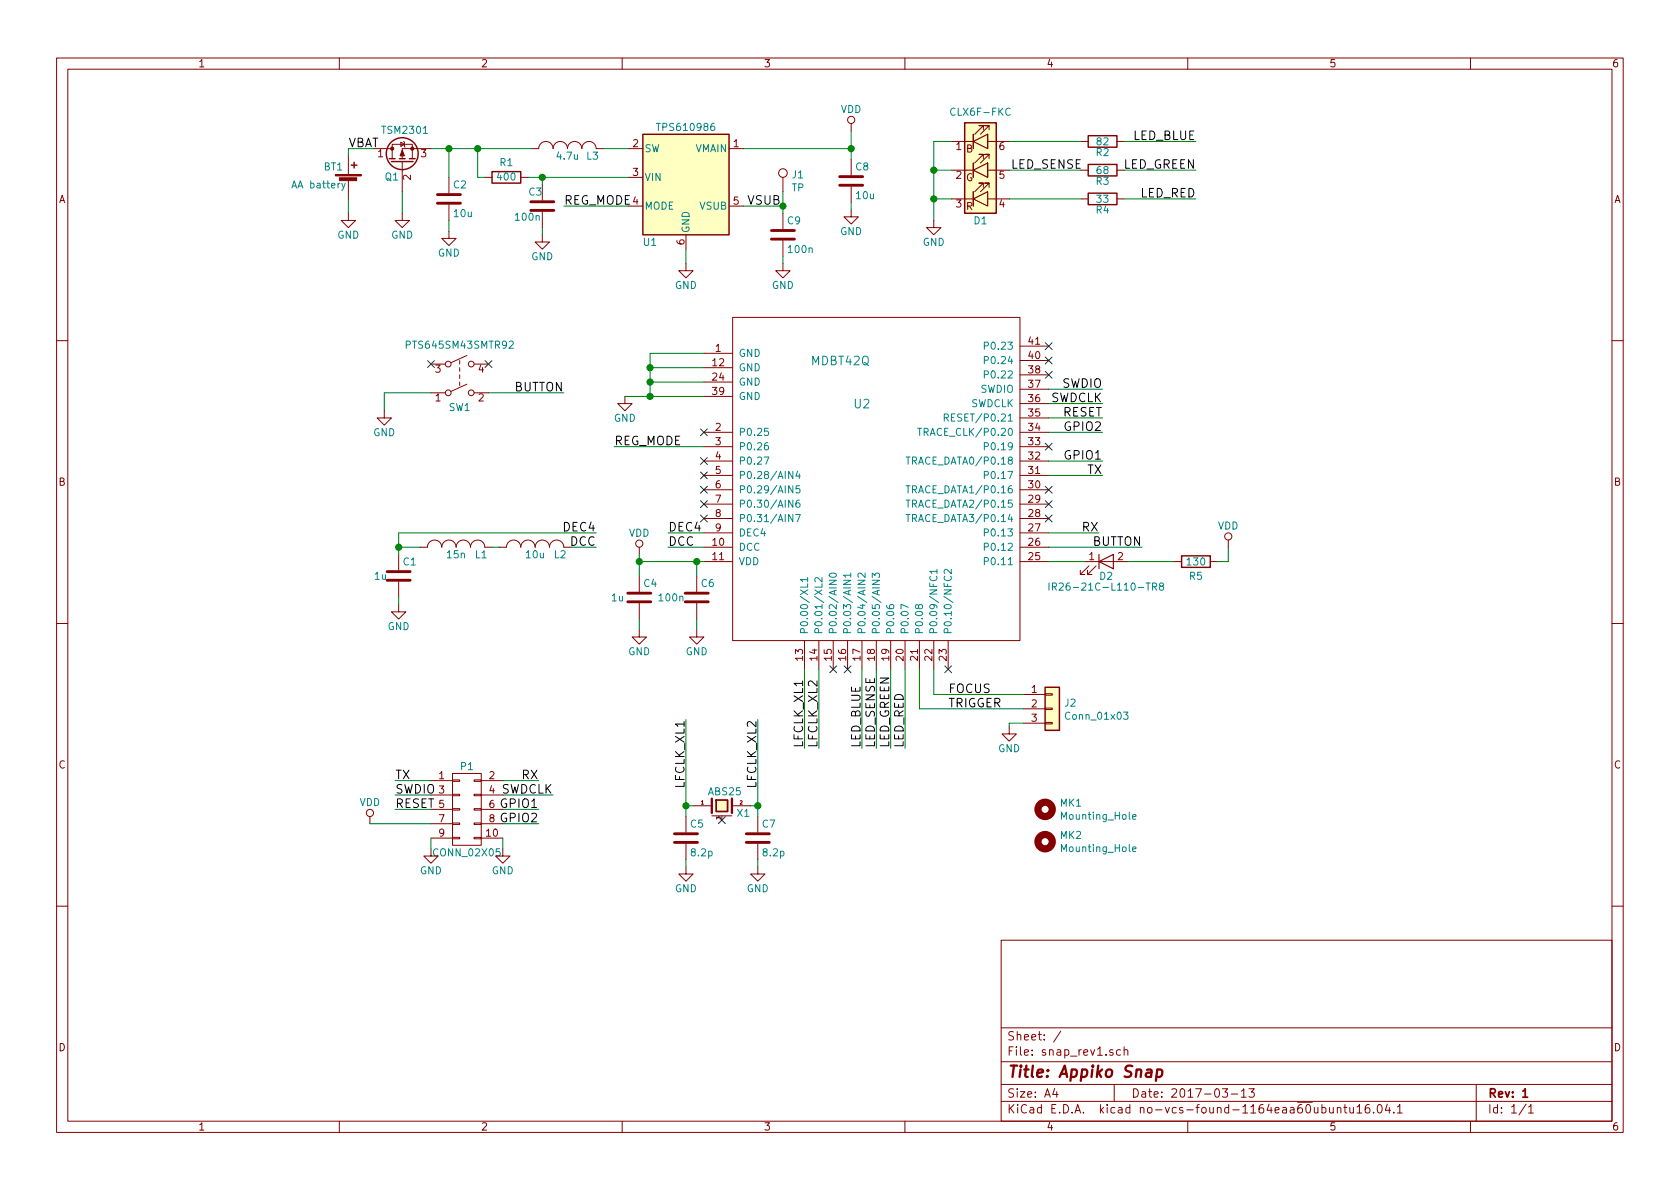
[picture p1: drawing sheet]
EESchema Schematic File Version 3
LIBS:power
LIBS:device
LIBS:linear
LIBS:regul
LIBS:adc-dac
LIBS:memory
LIBS:xilinx
LIBS:microcontrollers
LIBS:dsp
LIBS:microchip
LIBS:analog_switches
LIBS:motorola
LIBS:texas
LIBS:intel
LIBS:audio
LIBS:interface
LIBS:digital-audio
LIBS:philips
LIBS:cypress
LIBS:siliconi
LIBS:opto
LIBS:atmel
LIBS:contrib
LIBS:dual_led
LIBS:mdbt42q
LIBS:nfc_antenna
LIBS:pir_sensor
LIBS:tps61098
LIBS:Altera
LIBS:ESD_Protection
LIBS:LEM
LIBS:Lattice
LIBS:Oscillators
LIBS:Power_Management
LIBS:RFSolutions
LIBS:Worldsemi
LIBS:Xicor
LIBS:Zilog
LIBS:ac-dc
LIBS:analog_devices
LIBS:bbd
LIBS:bosch
LIBS:brooktre
LIBS:dc-dc
LIBS:elec-unifil
LIBS:ftdi
LIBS:gennum
LIBS:hc11
LIBS:infineon
LIBS:intersil
LIBS:ir
LIBS:logic_programmable
LIBS:maxim
LIBS:modules
LIBS:motor_drivers
LIBS:nordicsemi
LIBS:nxp
LIBS:onsemi
LIBS:powerint
LIBS:pspice
LIBS:references
LIBS:rfcom
LIBS:sensors
LIBS:silabs
LIBS:supertex
LIBS:triac_thyristor
LIBS:video
LIBS:wiznet
LIBS:zetex
LIBS:led_rgb
LIBS:snap_rev1-cache
EELAYER 26 0
EELAYER END
$Descr A4 11693 8268
encoding utf-8
Sheet 1 1
Title "Appiko Snap"
Date "2017-03-13"
Rev "1"
Comp ""
Comment1 ""
Comment2 ""
Comment3 ""
Comment4 ""
$EndDescr
$Comp
L MDBT42Q U2
U 1 1
P 6100 3100
F 0 "U2" H 6000 3400 60  0000 C CNN
F 1 "MDBT42Q" H 5850 3700 60  0000 C CNN
F 2 "detect_trigger:mdbt42Q" H 5900 4200 60  0001 C CNN
F 3 "http://www.raytac.com/download/MDBT42/MDBT42Q-Version%20B.pdf" H 5900 4200 60  0001 C CNN
	1    6100 3100
	1    0    0    -1  
$EndComp
$Comp
L GND #PWR01
U 1 1
P 4350 2750
F 0 "#PWR01" H 4350 2500 50  0001 C CNN
F 1 "GND" H 4350 2600 50  0000 C CNN
F 2 "" H 4350 2750 60  0000 C CNN
F 3 "" H 4350 2750 60  0000 C CNN
	1    4350 2750
	1    0    0    -1  
$EndComp
$Comp
L GND #PWR02
U 1 1
P 2425 1475
F 0 "#PWR02" H 2425 1225 50  0001 C CNN
F 1 "GND" H 2425 1325 50  0000 C CNN
F 2 "" H 2425 1475 60  0000 C CNN
F 3 "" H 2425 1475 60  0000 C CNN
	1    2425 1475
	1    0    0    -1  
$EndComp
$Comp
L VDD #PWR03
U 1 1
P 5925 900
F 0 "#PWR03" H 5925 750 50  0001 C CNN
F 1 "VDD" H 5925 1050 50  0000 C CNN
F 2 "" H 5925 900 60  0000 C CNN
F 3 "" H 5925 900 60  0000 C CNN
	1    5925 900 
	1    0    0    -1  
$EndComp
$Comp
L C C2
U 1 1
P 3125 1375
F 0 "C2" H 3150 1475 50  0000 L CNN
F 1 "10u" H 3150 1275 50  0000 L CNN
F 2 "Capacitors_SMD:C_0805" H 3163 1225 30  0001 C CNN
F 3 "" H 3125 1375 60  0000 C CNN
F 4 ">10V" H 3125 1375 60  0001 C CNN "Rating"
	1    3125 1375
	1    0    0    -1  
$EndComp
$Comp
L GND #PWR04
U 1 1
P 3125 1600
F 0 "#PWR04" H 3125 1350 50  0001 C CNN
F 1 "GND" H 3125 1450 50  0000 C CNN
F 2 "" H 3125 1600 60  0000 C CNN
F 3 "" H 3125 1600 60  0000 C CNN
	1    3125 1600
	1    0    0    -1  
$EndComp
$Comp
L C C6
U 1 1
P 4850 4150
F 0 "C6" H 4875 4250 50  0000 L CNN
F 1 "100n" H 4575 4150 50  0000 L CNN
F 2 "Capacitors_SMD:C_0805" H 4888 4000 30  0001 C CNN
F 3 "" H 4850 4150 60  0000 C CNN
	1    4850 4150
	1    0    0    -1  
$EndComp
$Comp
L GND #PWR05
U 1 1
P 4850 4375
F 0 "#PWR05" H 4850 4125 50  0001 C CNN
F 1 "GND" H 4850 4225 50  0000 C CNN
F 2 "" H 4850 4375 60  0000 C CNN
F 3 "" H 4850 4375 60  0000 C CNN
	1    4850 4375
	1    0    0    -1  
$EndComp
$Comp
L C C1
U 1 1
P 2775 4000
F 0 "C1" H 2800 4100 50  0000 L CNN
F 1 "1u" H 2600 4000 50  0000 L CNN
F 2 "Capacitors_SMD:C_0805" H 2813 3850 30  0001 C CNN
F 3 "" H 2775 4000 60  0000 C CNN
	1    2775 4000
	1    0    0    -1  
$EndComp
$Comp
L INDUCTOR_SMALL L2
U 1 1
P 3725 3800
F 0 "L2" H 3900 3750 50  0000 C CNN
F 1 "10u" H 3725 3750 50  0000 C CNN
F 2 "Capacitors_SMD:C_0805" H 3725 3800 60  0001 C CNN
F 3 "" H 3725 3800 60  0000 C CNN
	1    3725 3800
	1    0    0    -1  
$EndComp
$Comp
L INDUCTOR_SMALL L1
U 1 1
P 3175 3800
F 0 "L1" H 3350 3750 50  0000 C CNN
F 1 "15n" H 3175 3750 50  0000 C CNN
F 2 "Capacitors_SMD:C_0603" H 3175 3800 60  0001 C CNN
F 3 "" H 3175 3800 60  0000 C CNN
	1    3175 3800
	1    0    0    -1  
$EndComp
$Comp
L GND #PWR06
U 1 1
P 2775 4200
F 0 "#PWR06" H 2775 3950 50  0001 C CNN
F 1 "GND" H 2775 4050 50  0000 C CNN
F 2 "" H 2775 4200 60  0000 C CNN
F 3 "" H 2775 4200 60  0000 C CNN
	1    2775 4200
	1    0    0    -1  
$EndComp
Text Label 7675 2700 2    60   ~ 0
SWDIO
Text Label 7675 2800 2    60   ~ 0
SWDCLK
Text Label 7675 2900 2    60   ~ 0
RESET
$Comp
L C C4
U 1 1
P 4450 4150
F 0 "C4" H 4475 4250 50  0000 L CNN
F 1 "1u" H 4250 4150 50  0000 L CNN
F 2 "Capacitors_SMD:C_0805" H 4488 4000 30  0001 C CNN
F 3 "" H 4450 4150 60  0000 C CNN
	1    4450 4150
	1    0    0    -1  
$EndComp
$Comp
L GND #PWR07
U 1 1
P 4450 4375
F 0 "#PWR07" H 4450 4125 50  0001 C CNN
F 1 "GND" H 4450 4225 50  0000 C CNN
F 2 "" H 4450 4375 60  0000 C CNN
F 3 "" H 4450 4375 60  0000 C CNN
	1    4450 4375
	1    0    0    -1  
$EndComp
$Comp
L VDD #PWR08
U 1 1
P 4450 3850
F 0 "#PWR08" H 4450 3700 50  0001 C CNN
F 1 "VDD" H 4450 4000 50  0000 C CNN
F 2 "" H 4450 3850 60  0000 C CNN
F 3 "" H 4450 3850 60  0000 C CNN
	1    4450 3850
	1    0    0    -1  
$EndComp
Text Label 4650 3700 0    60   ~ 0
DEC4
Text Label 4650 3800 0    60   ~ 0
DCC
Text Label 4150 3700 2    60   ~ 0
DEC4
Text Label 4150 3800 2    60   ~ 0
DCC
$Comp
L C C5
U 1 1
P 4775 5825
F 0 "C5" H 4800 5925 50  0000 L CNN
F 1 "8.2p" H 4800 5725 50  0000 L CNN
F 2 "Capacitors_SMD:C_0603" H 4813 5675 30  0001 C CNN
F 3 "" H 4775 5825 60  0000 C CNN
	1    4775 5825
	1    0    0    -1  
$EndComp
$Comp
L C C7
U 1 1
P 5275 5825
F 0 "C7" H 5300 5925 50  0000 L CNN
F 1 "8.2p" H 5300 5725 50  0000 L CNN
F 2 "Capacitors_SMD:C_0603" H 5313 5675 30  0001 C CNN
F 3 "" H 5275 5825 60  0000 C CNN
	1    5275 5825
	1    0    0    -1  
$EndComp
$Comp
L GND #PWR09
U 1 1
P 4775 6025
F 0 "#PWR09" H 4775 5775 50  0001 C CNN
F 1 "GND" H 4775 5875 50  0000 C CNN
F 2 "" H 4775 6025 60  0000 C CNN
F 3 "" H 4775 6025 60  0000 C CNN
	1    4775 6025
	1    0    0    -1  
$EndComp
$Comp
L GND #PWR010
U 1 1
P 5275 6025
F 0 "#PWR010" H 5275 5775 50  0001 C CNN
F 1 "GND" H 5275 5875 50  0000 C CNN
F 2 "" H 5275 6025 60  0000 C CNN
F 3 "" H 5275 6025 60  0000 C CNN
	1    5275 6025
	1    0    0    -1  
$EndComp
Text Label 5600 5200 1    60   ~ 0
LFCLK_XL1
Text Label 5700 5200 1    60   ~ 0
LFCLK_XL2
Text Label 4775 5000 3    60   ~ 0
LFCLK_XL1
Text Label 5275 5000 3    60   ~ 0
LFCLK_XL2
$Comp
L CONN_02X05 P1
U 1 1
P 3250 5625
F 0 "P1" H 3250 5925 50  0000 C CNN
F 1 "CONN_02X05" H 3250 5325 50  0000 C CNN
F 2 "Socket_Strips:Socket_Strip_Straight_2x05_Pitch2.54mm_SMD" H 3250 4425 60  0001 C CNN
F 3 "" H 3250 4425 60  0000 C CNN
	1    3250 5625
	1    0    0    -1  
$EndComp
$Comp
L GND #PWR011
U 1 1
P 3000 5900
F 0 "#PWR011" H 3000 5650 50  0001 C CNN
F 1 "GND" H 3000 5750 50  0000 C CNN
F 2 "" H 3000 5900 60  0000 C CNN
F 3 "" H 3000 5900 60  0000 C CNN
	1    3000 5900
	1    0    0    -1  
$EndComp
$Comp
L GND #PWR012
U 1 1
P 3500 5900
F 0 "#PWR012" H 3500 5650 50  0001 C CNN
F 1 "GND" H 3500 5750 50  0000 C CNN
F 2 "" H 3500 5900 60  0000 C CNN
F 3 "" H 3500 5900 60  0000 C CNN
	1    3500 5900
	1    0    0    -1  
$EndComp
Text Label 7675 3300 2    60   ~ 0
TX
Text Label 7650 3700 2    60   ~ 0
RX
Text Label 3750 5425 2    60   ~ 0
RX
Text Label 2750 5425 0    60   ~ 0
TX
Text Label 2750 5525 0    60   ~ 0
SWDIO
Text Label 3850 5525 2    60   ~ 0
SWDCLK
Text Label 2750 5625 0    60   ~ 0
RESET
$Comp
L VDD #PWR013
U 1 1
P 2575 5725
F 0 "#PWR013" H 2575 5575 50  0001 C CNN
F 1 "VDD" H 2575 5875 50  0000 C CNN
F 2 "" H 2575 5725 60  0000 C CNN
F 3 "" H 2575 5725 60  0000 C CNN
	1    2575 5725
	1    0    0    -1  
$EndComp
Text Label 7675 3200 2    60   ~ 0
GPIO1
Text Label 3750 5625 2    60   ~ 0
GPIO1
Text Label 3750 5725 2    60   ~ 0
GPIO2
$Comp
L Q_PMOS_DGS Q1
U 1 1
P 2800 1125
F 0 "Q1" V 2700 1250 50  0000 R CNN
F 1 "TSM2301" V 3025 1275 50  0000 R CNN
F 2 "detect_trigger:TSM2301" H 3000 1225 29  0001 C CNN
F 3 "http://www.farnell.com/datasheets/2044652.pdf" H 2800 1125 60  0001 C CNN
F 4 "TSM2301CX" V 2800 1125 60  0001 C CNN "Part Number"
	1    2800 1125
	0    -1   -1   0   
$EndComp
$Comp
L GND #PWR014
U 1 1
P 2800 1475
F 0 "#PWR014" H 2800 1225 50  0001 C CNN
F 1 "GND" H 2800 1325 50  0000 C CNN
F 2 "" H 2800 1475 60  0000 C CNN
F 3 "" H 2800 1475 60  0000 C CNN
	1    2800 1475
	1    0    0    -1  
$EndComp
NoConn ~ 4900 3000
NoConn ~ 4900 3500
NoConn ~ 4900 3600
NoConn ~ 7300 2400
NoConn ~ 7300 2500
$Comp
L CRYSTAL_SMD X1
U 1 1
P 5025 5600
F 0 "X1" H 5175 5550 50  0000 C CNN
F 1 "ABS25" H 4925 5700 50  0000 L CNN
F 2 "detect_trigger:ABS25-32.768" H 5025 5600 60  0001 C CNN
F 3 "http://www.abracon.com/Resonators/abs25.pdf" H 5025 5600 60  0001 C CNN
F 4 "ABS25-32.768KHZ-6-T" H 5025 5600 60  0001 C CNN "Part Number"
	1    5025 5600
	1    0    0    -1  
$EndComp
NoConn ~ 5025 5700
$Comp
L LED D2
U 1 1
P 7700 3900
F 0 "D2" H 7700 3800 50  0000 C CNN
F 1 "IR26-21C-L110-TR8" H 7700 3725 50  0000 C CNN
F 2 "detect_trigger:IR26-21C-L110" H 7700 3900 50  0001 C CNN
F 3 "http://www.everlight.com/file/ProductFile/IR26-21C-L110-TR8.pdf" H 7700 3900 50  0001 C CNN
	1    7700 3900
	1    0    0    -1  
$EndComp
Text Label 7675 3000 2    60   ~ 0
GPIO2
$Comp
L R R2
U 1 1
P 7675 975
F 0 "R2" V 7750 975 50  0000 C CNN
F 1 "82" V 7675 975 50  0000 C CNN
F 2 "Resistors_SMD:R_0805" V 7605 975 50  0001 C CNN
F 3 "" H 7675 975 50  0001 C CNN
	1    7675 975 
	0    1    1    0   
$EndComp
$Comp
L R R3
U 1 1
P 7675 1175
F 0 "R3" V 7750 1175 50  0000 C CNN
F 1 "68" V 7675 1175 50  0000 C CNN
F 2 "Resistors_SMD:R_0805" V 7605 1175 50  0001 C CNN
F 3 "" H 7675 1175 50  0001 C CNN
	1    7675 1175
	0    1    1    0   
$EndComp
$Comp
L R R4
U 1 1
P 7675 1375
F 0 "R4" V 7750 1375 50  0000 C CNN
F 1 "33" V 7675 1375 50  0000 C CNN
F 2 "Resistors_SMD:R_0805" V 7605 1375 50  0001 C CNN
F 3 "" H 7675 1375 50  0001 C CNN
	1    7675 1375
	0    1    1    0   
$EndComp
$Comp
L GND #PWR015
U 1 1
P 6500 1525
F 0 "#PWR015" H 6500 1275 50  0001 C CNN
F 1 "GND" H 6500 1375 50  0000 C CNN
F 2 "" H 6500 1525 60  0000 C CNN
F 3 "" H 6500 1525 60  0000 C CNN
	1    6500 1525
	1    0    0    -1  
$EndComp
Text Label 8325 975  2    60   ~ 0
LED_BLUE
Text Label 8325 1175 2    60   ~ 0
LED_GREEN
Text Label 8325 1375 2    60   ~ 0
LED_RED
Text Label 7035 1175 0    60   ~ 0
LED_SENSE
Wire Wire Line
	4350 2750 4900 2750
Wire Wire Line
	4525 2450 4525 2750
Wire Wire Line
	4525 2650 4900 2650
Connection ~ 4525 2750
Wire Wire Line
	4525 2550 4900 2550
Connection ~ 4525 2650
Wire Wire Line
	4900 2450 4525 2450
Connection ~ 4525 2550
Wire Wire Line
	4775 5000 4775 5675
Wire Wire Line
	5600 5200 5600 4650
Wire Wire Line
	5700 4650 5700 5200
Wire Wire Line
	5275 5000 5275 5675
Wire Wire Line
	3125 1025 3125 1225
Wire Wire Line
	3125 1525 3125 1600
Wire Wire Line
	4850 4300 4850 4375
Wire Wire Line
	2775 3700 4150 3700
Wire Wire Line
	2775 3700 2775 3850
Wire Wire Line
	2925 3800 2775 3800
Connection ~ 2775 3800
Wire Wire Line
	3425 3800 3475 3800
Wire Wire Line
	4650 3800 4900 3800
Wire Wire Line
	2775 4150 2775 4200
Wire Wire Line
	7300 2700 7675 2700
Wire Wire Line
	7300 2800 7675 2800
Wire Wire Line
	7300 2900 7675 2900
Wire Wire Line
	4450 4300 4450 4375
Wire Wire Line
	4450 3850 4450 4000
Wire Wire Line
	4450 3900 4900 3900
Wire Wire Line
	4850 4000 4850 3900
Connection ~ 4850 3900
Connection ~ 4450 3900
Wire Wire Line
	3975 3800 4150 3800
Wire Wire Line
	4900 3700 4650 3700
Wire Wire Line
	5275 5975 5275 6025
Wire Wire Line
	4775 6025 4775 5975
Wire Wire Line
	3000 5825 3000 5900
Wire Wire Line
	3500 5825 3500 5900
Wire Wire Line
	2750 5625 3000 5625
Wire Wire Line
	3500 5725 3750 5725
Wire Wire Line
	2575 5725 3000 5725
Wire Wire Line
	3500 5625 3750 5625
Wire Wire Line
	3500 5525 3850 5525
Wire Wire Line
	3500 5425 3750 5425
Wire Wire Line
	2750 5425 3000 5425
Wire Wire Line
	2750 5525 3000 5525
Wire Wire Line
	7300 3200 7675 3200
Wire Wire Line
	2800 1325 2800 1475
Connection ~ 5275 5600
Connection ~ 4775 5600
Wire Wire Line
	5225 5600 5275 5600
Wire Wire Line
	4825 5600 4775 5600
Wire Wire Line
	7300 3000 7675 3000
Wire Wire Line
	6500 975  6625 975 
Wire Wire Line
	6500 1175 6625 1175
Wire Wire Line
	6500 1375 6625 1375
Wire Wire Line
	7025 1175 7525 1175
Wire Wire Line
	7025 975  7525 975 
Wire Wire Line
	7025 1375 7525 1375
Wire Wire Line
	6500 975  6500 1525
Connection ~ 6500 1175
Connection ~ 6500 1375
Wire Wire Line
	7825 975  8325 975 
Wire Wire Line
	7825 1175 8325 1175
Wire Wire Line
	6100 5200 6100 4650
Text Label 6100 5200 1    60   ~ 0
LED_SENSE
Text Label 6000 5200 1    60   ~ 0
LED_BLUE
Text Label 6200 5200 1    60   ~ 0
LED_GREEN
Text Label 6300 5200 1    60   ~ 0
LED_RED
Wire Wire Line
	7300 3900 7550 3900
Wire Wire Line
	7850 3900 8175 3900
$Comp
L R R5
U 1 1
P 8325 3900
F 0 "R5" V 8425 3900 50  0000 C CNN
F 1 "130" V 8325 3900 50  0000 C CNN
F 2 "Resistors_SMD:R_0805" V 8255 3900 50  0001 C CNN
F 3 "" H 8325 3900 50  0001 C CNN
	1    8325 3900
	0    1    1    0   
$EndComp
Wire Wire Line
	8475 3900 8550 3900
Wire Wire Line
	8550 3900 8550 3800
$Comp
L VDD #PWR016
U 1 1
P 8550 3800
F 0 "#PWR016" H 8550 3650 50  0001 C CNN
F 1 "VDD" H 8550 3950 50  0000 C CNN
F 2 "" H 8550 3800 60  0000 C CNN
F 3 "" H 8550 3800 60  0000 C CNN
	1    8550 3800
	1    0    0    -1  
$EndComp
$Comp
L Battery_Cell BT1
U 1 1
P 2425 1275
F 0 "BT1" H 2250 1400 50  0000 L CNN
F 1 "AA battery" H 2025 1275 50  0000 L CNN
F 2 "Pin_Headers:Pin_Header_Straight_1x02_Pitch2.54mm" V 2425 1335 50  0001 C CNN
F 3 "" V 2425 1335 50  0001 C CNN
	1    2425 1275
	1    0    0    -1  
$EndComp
Wire Wire Line
	2425 1475 2425 1375
Wire Wire Line
	2425 1075 2425 1025
Wire Wire Line
	2425 1025 2600 1025
$Comp
L TEST_1P J1
U 1 1
P 5450 1325
F 0 "J1" H 5508 1445 50  0000 L CNN
F 1 "TP" H 5508 1354 50  0000 L CNN
F 2 "Measurement_Points:Measurement_Point_Round-SMD-Pad_Small" H 5650 1325 50  0001 C CNN
F 3 "" H 5650 1325 50  0001 C CNN
	1    5450 1325
	1    0    0    -1  
$EndComp
$Comp
L GND #PWR017
U 1 1
P 4775 1825
F 0 "#PWR017" H 4775 1575 50  0001 C CNN
F 1 "GND" H 4775 1675 50  0000 C CNN
F 2 "" H 4775 1825 60  0000 C CNN
F 3 "" H 4775 1825 60  0000 C CNN
	1    4775 1825
	1    0    0    -1  
$EndComp
$Comp
L INDUCTOR_SMALL L3
U 1 1
P 3950 1025
F 0 "L3" H 4125 975 50  0000 C CNN
F 1 "4.7u" H 3950 975 50  0000 C CNN
F 2 "Capacitors_SMD:C_0805" H 3950 1025 60  0001 C CNN
F 3 "" H 3950 1025 60  0000 C CNN
	1    3950 1025
	1    0    0    -1  
$EndComp
$Comp
L R R1
U 1 1
P 3525 1225
F 0 "R1" V 3625 1225 50  0000 C CNN
F 1 "400" V 3525 1225 50  0000 C CNN
F 2 "Resistors_SMD:R_0805" V 3455 1225 50  0001 C CNN
F 3 "" H 3525 1225 50  0001 C CNN
	1    3525 1225
	0    -1   -1   0   
$EndComp
Wire Wire Line
	3000 1025 3700 1025
Text Label 3925 1425 0    60   ~ 0
REG_MODE
Wire Wire Line
	3675 1225 4375 1225
Wire Wire Line
	3375 1225 3325 1225
Wire Wire Line
	3325 1225 3325 1025
Connection ~ 3325 1025
Connection ~ 3125 1025
$Comp
L C C3
U 1 1
P 3775 1425
F 0 "C3" H 3675 1525 50  0000 L CNN
F 1 "100n" H 3575 1350 50  0000 L CNN
F 2 "Capacitors_SMD:C_0805" H 3813 1275 30  0001 C CNN
F 3 "" H 3775 1425 60  0000 C CNN
F 4 ">10V" H 3775 1425 60  0001 C CNN "Rating"
	1    3775 1425
	1    0    0    -1  
$EndComp
Wire Wire Line
	3775 1225 3775 1275
Connection ~ 3775 1225
$Comp
L GND #PWR018
U 1 1
P 3775 1625
F 0 "#PWR018" H 3775 1375 50  0001 C CNN
F 1 "GND" H 3775 1475 50  0000 C CNN
F 2 "" H 3775 1625 60  0000 C CNN
F 3 "" H 3775 1625 60  0000 C CNN
	1    3775 1625
	1    0    0    -1  
$EndComp
Wire Wire Line
	3775 1575 3775 1625
Wire Wire Line
	5925 900  5925 1100
$Comp
L C C8
U 1 1
P 5925 1250
F 0 "C8" H 5950 1350 50  0000 L CNN
F 1 "10u" H 5950 1150 50  0000 L CNN
F 2 "Capacitors_SMD:C_0805" H 5963 1100 30  0001 C CNN
F 3 "" H 5925 1250 60  0000 C CNN
F 4 ">10V" H 5925 1250 60  0001 C CNN "Rating"
	1    5925 1250
	1    0    0    -1  
$EndComp
Connection ~ 5925 1025
$Comp
L GND #PWR019
U 1 1
P 5925 1450
F 0 "#PWR019" H 5925 1200 50  0001 C CNN
F 1 "GND" H 5925 1300 50  0000 C CNN
F 2 "" H 5925 1450 60  0000 C CNN
F 3 "" H 5925 1450 60  0000 C CNN
	1    5925 1450
	1    0    0    -1  
$EndComp
Wire Wire Line
	5925 1400 5925 1450
Text Label 4275 3100 0    60   ~ 0
REG_MODE
NoConn ~ 4900 3300
NoConn ~ 4900 3400
NoConn ~ 5800 4650
NoConn ~ 5900 4650
NoConn ~ 6600 4650
NoConn ~ 7300 3600
$Comp
L Conn_01x03 J2
U 1 1
P 7325 4925
F 0 "J2" H 7405 4967 50  0000 L CNN
F 1 "Conn_01x03" H 7405 4876 50  0000 L CNN
F 2 "Connectors_Molex:Molex_PicoBlade_53047-0310_03x1.25mm_Straight" H 7325 4925 50  0001 C CNN
F 3 "" H 7325 4925 50  0001 C CNN
	1    7325 4925
	1    0    0    -1  
$EndComp
Wire Wire Line
	6500 4825 7125 4825
Wire Wire Line
	6400 4925 7125 4925
NoConn ~ 7300 3500
$Comp
L GND #PWR020
U 1 1
P 7025 5050
F 0 "#PWR020" H 7025 4800 50  0001 C CNN
F 1 "GND" H 7025 4900 50  0000 C CNN
F 2 "" H 7025 5050 60  0000 C CNN
F 3 "" H 7025 5050 60  0000 C CNN
	1    7025 5050
	1    0    0    -1  
$EndComp
Wire Wire Line
	7025 5050 7025 5025
Wire Wire Line
	7025 5025 7125 5025
Text Label 6600 4825 0    60   ~ 0
FOCUS
Text Label 6600 4925 0    60   ~ 0
TRIGGER
$Comp
L C C9
U 1 1
P 5450 1625
F 0 "C9" H 5475 1725 50  0000 L CNN
F 1 "100n" H 5475 1525 50  0000 L CNN
F 2 "Capacitors_SMD:C_0805" H 5488 1475 30  0001 C CNN
F 3 "" H 5450 1625 60  0000 C CNN
F 4 ">10V" H 5450 1625 60  0001 C CNN "Rating"
	1    5450 1625
	1    0    0    -1  
$EndComp
$Comp
L GND #PWR021
U 1 1
P 5450 1825
F 0 "#PWR021" H 5450 1575 50  0001 C CNN
F 1 "GND" H 5450 1675 50  0000 C CNN
F 2 "" H 5450 1825 60  0000 C CNN
F 3 "" H 5450 1825 60  0000 C CNN
	1    5450 1825
	1    0    0    -1  
$EndComp
Wire Wire Line
	5450 1775 5450 1825
Wire Wire Line
	3400 2725 3925 2725
Wire Wire Line
	3000 2725 2675 2725
Wire Wire Line
	2675 2725 2675 2850
$Comp
L GND #PWR022
U 1 1
P 2675 2850
F 0 "#PWR022" H 2675 2600 50  0001 C CNN
F 1 "GND" H 2675 2700 50  0000 C CNN
F 2 "" H 2675 2850 60  0000 C CNN
F 3 "" H 2675 2850 60  0000 C CNN
	1    2675 2850
	1    0    0    -1  
$EndComp
NoConn ~ 3400 2525
NoConn ~ 3000 2525
Wire Wire Line
	4375 1425 3925 1425
Wire Wire Line
	4200 1025 4375 1025
Wire Wire Line
	5175 1025 5925 1025
Wire Wire Line
	4775 1725 4775 1825
$Comp
L TPS61098 U1
U 1 1
P 4775 1225
F 0 "U1" H 4525 775 50  0000 C CNN
F 1 "TPS610986" H 4775 1575 50  0000 C CNN
F 2 "Housings_SON:WSON6_1.5x1.5mm_Pitch0.5mm" H 4825 1550 50  0001 C CIN
F 3 "http://www.ti.com/lit/ds/symlink/tps610985.pdf" H 4775 1225 50  0001 C CNN
F 4 "TPS610986" H 0   0   60  0001 C CNN "Part Number"
	1    4775 1225
	1    0    0    -1  
$EndComp
Wire Wire Line
	5450 1325 5450 1475
Wire Wire Line
	5450 1425 5175 1425
Connection ~ 5450 1425
$Comp
L SW_DPST SW1
U 1 1
P 3200 2625
F 0 "SW1" H 3200 2425 50  0000 C CNN
F 1 "PTS645SM43SMTR92" H 3200 2859 50  0000 C CNN
F 2 "detect_trigger:SMD_tactile_button" H 3200 2625 50  0001 C CNN
F 3 "" H 3200 2625 50  0001 C CNN
F 4 "PTS645SM43SMTR92" H 0   0   60  0001 C CNN "Part Number"
	1    3200 2625
	1    0    0    -1  
$EndComp
$Comp
L LED_BGR D1
U 1 1
P 6825 1175
F 0 "D1" H 6825 825 50  0000 C CNN
F 1 "CLX6F-FKC" H 6825 1581 50  0000 C CNN
F 2 "LEDs:LED_RGB_PLCC-6" H 6825 1125 50  0001 C CNN
F 3 "http://www.cree.com/led-components/media/documents/ds-CLX6F-FKC-1352.pdf" H 6825 1125 50  0001 C CNN
F 4 "CLX6F-FKC" H 0   0   60  0001 C CNN "Part Number"
	1    6825 1175
	1    0    0    -1  
$EndComp
Text Label 5200 1425 0    60   ~ 0
VSUB
Text Label 2425 1025 0    60   ~ 0
VBAT
$Comp
L Mounting_Hole MK1
U 1 1
P 7275 5625
F 0 "MK1" H 7375 5671 50  0000 L CNN
F 1 "Mounting_Hole" H 7375 5580 50  0000 L CNN
F 2 "Mounting_Holes:MountingHole_2.2mm_M2" H 7275 5625 50  0001 C CNN
F 3 "" H 7275 5625 50  0001 C CNN
	1    7275 5625
	1    0    0    -1  
$EndComp
$Comp
L Mounting_Hole MK2
U 1 1
P 7275 5850
F 0 "MK2" H 7375 5896 50  0000 L CNN
F 1 "Mounting_Hole" H 7375 5805 50  0000 L CNN
F 2 "Mounting_Holes:MountingHole_2.2mm_M2" H 7275 5850 50  0001 C CNN
F 3 "" H 7275 5850 50  0001 C CNN
	1    7275 5850
	1    0    0    -1  
$EndComp
Wire Wire Line
	6000 5200 6000 4650
Wire Wire Line
	6200 5200 6200 4650
Wire Wire Line
	6300 5200 6300 4650
Wire Wire Line
	6400 4925 6400 4650
Wire Wire Line
	6500 4650 6500 4825
Wire Wire Line
	7675 3300 7300 3300
NoConn ~ 7300 2600
NoConn ~ 7300 3400
Text Label 3925 2725 2    60   ~ 0
BUTTON
Wire Wire Line
	7300 3800 7950 3800
Text Label 7950 3800 2    60   ~ 0
BUTTON
NoConn ~ 4900 3200
Wire Wire Line
	4900 3100 4275 3100
Wire Wire Line
	7650 3700 7300 3700
NoConn ~ 7300 3100
Wire Wire Line
	7825 1375 8325 1375
$EndSCHEMATC
